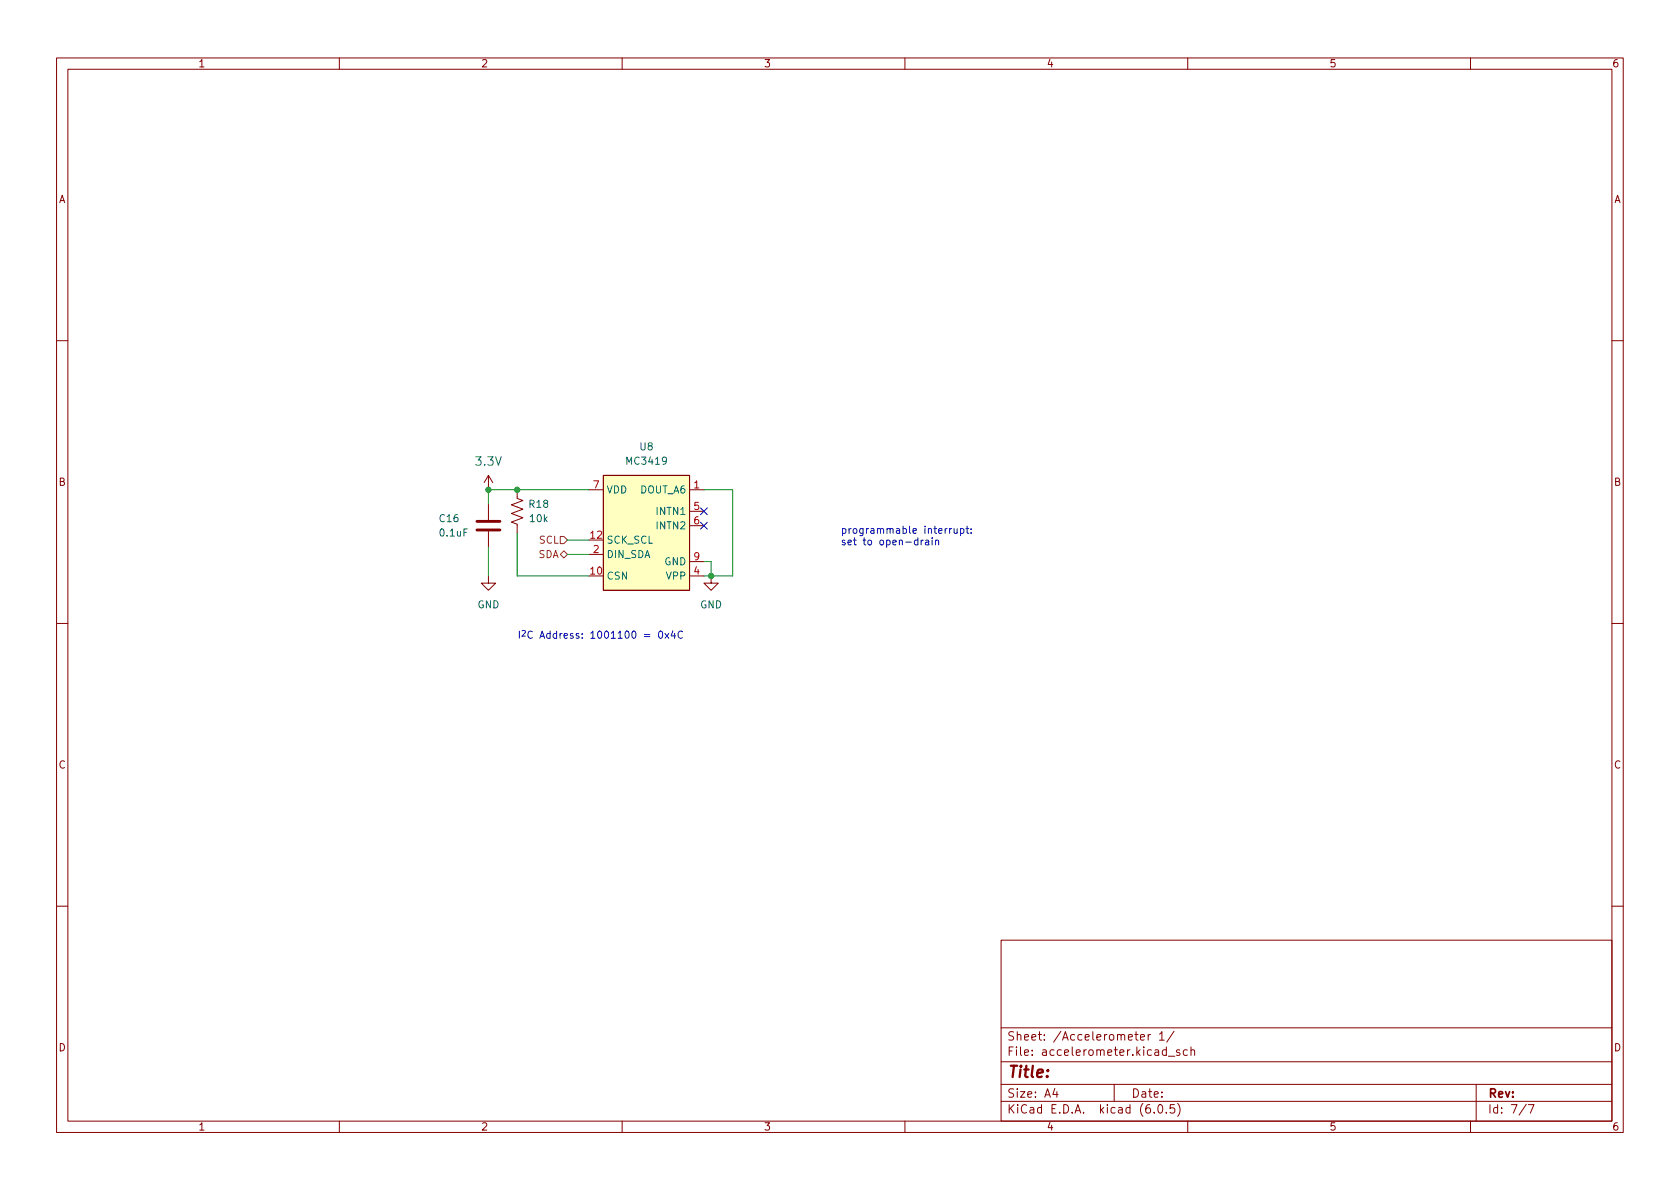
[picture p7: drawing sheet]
<svg xmlns="http://www.w3.org/2000/svg" width="297mm" height="210mm" viewBox="0 0 297 210" stroke-linecap="round" stroke-linejoin="round" font-family="sans-serif">
<g fill="none" stroke="#840000" stroke-width=".18">
<path d="M10 10.2h277v190.1h-277zM12 12.2h273v186.1h-273zM60 10.2v2M110 10.2v2M160 10.2v2M210 10.2v2M260 10.2v2M10 60.2h2M285 60.2h2M86.4 84.1v2.5M86.4 89.1v2.8M86.4 94v2.8"/>
<path d="M86.4 84.1l-.8 1.2M86.4 84.1l.7 1.2M91.4 86.6v1.5l1.1 .4-2.1 .8 2.1 .7-2.1 .8 2.1 .8-2.1 .7 1 .4v1.5M104.1 86.6h2.6M104.1 98h2.6M106.7 84.1h15.2v20.3h-15.2zM121.9 86.6h2.6M121.9 90.4h2.6M121.9 93h2.6M121.9 99.3h2.6M10 110.2h2M86.4 101.8v1.3h1.2l-1.2 1.3-1.3-1.3h1.3"/>
<path d="M121.9 101.8h2.6M125.7 101.8v1.3h1.3l-1.3 1.3-1.2-1.3h1.2M285 110.2h2M10 160.2h2M177 166.3h108v32h-108zM285 160.2h2M60 198.3v2M110 198.3v2M160 198.3v2M177 194.8h108M177 191.8h108M177 187.8h108"/>
<path d="M177 181.8h108M186.5 192.5l-.4 1h1M186.9 193v1M197 191.8v3M201.6 183.4l.8-.1-.1-.3-.4-.1-.3 .2 .1 .8h.6M203 182.9v1M203.4 182.9l-.3 .1-.1 .2M204.1 196.7v.1M204.9 195.4l.2-.1a.81 .81 0 0 1 .6 .7 .81 .81 0 0 1-.3 .8h-.2a.81 .81 0 0 1-.6-.6 .81 .81 0 0 1 .3-.8zM205 182.9l.4-.5v1.5M205 183.9h.9M206.2 196.7v.1"/>
<path d="M206.6 186.8h1.1M207.6 182.4l-1.3 1.9M207.6 195.3h-.7v.7l.2-.1 .5 .1 .1 .2-.1 .5-.2 .1-.5-.1M208.2 195.1a1.72 1.72 0 0 1 0 2.3M208.6 185.7l-.4-.1-.2 .2 .1 .3 .5 .1v.4h-.6M209.9 185.7l-.4-.1-.3 .3v.4l.2 .3h.5M210 198.3v2M210.6 185.8l.2-.2 .3 .1 .1 .9M210.6 185.1v1.5M260 198.3v2M261 191.8v6.5M269.9 195.3l-1.3 1.9"/>
<path d="M270.2 195.3h1l-.6 1.5"/>
</g>
<path d="M106.7 84.1h15.2v20.3h-15.2z" fill="#ffffc2" stroke="#ffffc2" stroke-width=".18"/>
<path d="M84.3 92.2h4.1M84.3 93.7h4.1" fill="none" stroke="#840000" stroke-width=".51"/>
<path d="M99.1 94.9h.6l.6 .6-.6 .6h-.6zM99.1 98l.6-.6 .6 .6-.6 .7z" fill="none" stroke="#725600" stroke-width=".18"/>
<g fill="none" stroke="#0000c2" stroke-width=".18">
<path d="M162.9 95.5v.9M163.2 95.5l-.3 .3M163.7 95.6h.4l.1 .8M164.2 95.8l-.4 .1-.2 .2 .2 .3 .4-.1M164.8 95.5v.9M165.4 95.6l.2-.1 .3 .1 .1 .8M165.4 95.5v.9M168.3 93.5l-.4 .2M168.7 93.5v.8h.3l.2-.1M169.2 93.5v.8M169.8 93.5h.4l.2 .2-.1 .6h-.5M169.8 93.5v1.2"/>
<path d="M170.8 93.5h.5M171 93v1.1l.3 .2M171.7 94.2v.1M171.7 93.5v.1M117.6 112l.6 .9M118.2 112l-.6 .9M119 111.5l-.3 .9h.8M119.3 112v.9M120.7 111.7a.6 .6 0 0 0-.9 .4 .6 .6 0 0 0 .6 .8l.3-.2"/>
</g>
<path d="M86.4 96.8v5M91.4 94.2v7.6h12.7M100.3 95.5h3.8M100.3 98h3.8M104.1 86.6h-17.7v2.5M124.5 86.6h5v15.2h-5M124.5 99.3h1.2v2.5" fill="none" stroke="#009600" stroke-width=".18"/>
<path d="M123.9 92.3l1.2 1.3M123.9 89.8l1.2 1.2M125.1 92.3l-1.2 1.3M125.1 89.8l-1.2 1.2" fill="none" stroke="#000084" stroke-width=".18"/>
<g fill="#009600" stroke="#009600" stroke-width=".18">
<circle cx="125.7" cy="101.8" r=".46"/>
<circle cx="86.4" cy="86.6" r=".46"/>
<circle cx="91.4" cy="86.6" r=".46"/>
</g>
<text font-size="2.8" fill="#840000" x="178" y="190.6">Title:</text>
<text font-size="2.1" fill="#006464" x="84.2" y="82.3">3.3V</text>
<g font-size="2.1" fill="#840000">
<text x="178" y="184">Sheet: /Accelerometer 1/</text>
<text x="178" y="186.7">File: accelerometer.kicad_sch</text>
<text x="178" y="196.9">KiCad E.D.A. kicad (6.0.5)</text>
<text x="178" y="194.1">Size: A4</text>
<text x="200" y="194.1">Date:</text>
<text x="263" y="194.1">Rev:</text>
<text x="263" y="196.9">Id: 7/7</text>
</g>
<g font-size="1.8" fill="#840000">
<text x="35" y="11.9">1</text>
<text x="85" y="11.9">2</text>
<text x="135" y="11.9">3</text>
<text x="185" y="11.9">4</text>
<text x="235" y="11.9">5</text>
<text x="285" y="11.9">6</text>
<text x="10.3" y="35.9">A</text>
<text x="285.3" y="35.9">A</text>
<text x="10.3" y="85.9">B</text>
<text x="285.3" y="85.9">B</text>
<text x="10.3" y="135.9">C</text>
<text x="285.3" y="135.9">C</text>
<text x="10.3" y="185.9">D</text>
<text x="285.3" y="185.9">D</text>
<text x="35" y="199.9">1</text>
<text x="85" y="199.9">2</text>
<text x="135" y="199.9">3</text>
<text x="185" y="199.9">4</text>
<text x="235" y="199.9">5</text>
<text x="285" y="199.9">6</text>
</g>
<g font-size="1.8" fill="#006464">
<text x="111" y="82.2">MC3419</text>
<text x="113.2" y="79.6">U8</text>
<text x="93.6" y="89.8">R18</text>
<text x="107.2" y="87.2">VDD</text>
<text x="113.2" y="87.2">DOUT_A6</text>
<text x="77.8" y="92.3">C16</text>
<text x="77.9" y="94.9">0.1uF</text>
<text x="93.8" y="92.3">10k</text>
<text x="116.3" y="91.1">INTN1</text>
<text x="116.3" y="93.6">INTN2</text>
<text x="107.2" y="96.1">SCK_SCL</text>
<text x="107.2" y="98.7">DIN_SDA</text>
<text x="117.5" y="99.9">GND</text>
<text x="84.4" y="107.6">GND</text>
<text x="107.2" y="102.5">CSN</text>
<text x="117.9" y="102.5">VPP</text>
<text x="123.8" y="107.6">GND</text>
</g>
<g font-size="1.8" fill="#a90000">
<text x="104.9" y="86.4">7</text>
<text x="122.7" y="86.4">1</text>
<text x="104.4" y="95.2">12</text>
<text x="122.7" y="90.2">5</text>
<text x="122.7" y="92.7">6</text>
<text x="104.4" y="101.6">10</text>
<text x="104.9" y="97.8">2</text>
<text x="122.7" y="101.6">4</text>
<text x="122.7" y="99.1">9</text>
</g>
<g font-size="1.8" fill="#0000c2">
<text x="148.6" y="94.4">programmable interrupt:</text>
<text x="148.6" y="96.4">set to open-drain</text>
<text x="91.4" y="112.9">I^{2}C Address: 1001100 = 0x4C</text>
</g>
<g font-size="1.8" fill="#725600">
<text x="95.1" y="98.7">SDA</text>
<text x="95.3" y="96.1">SCL</text>
</g>
</svg>
